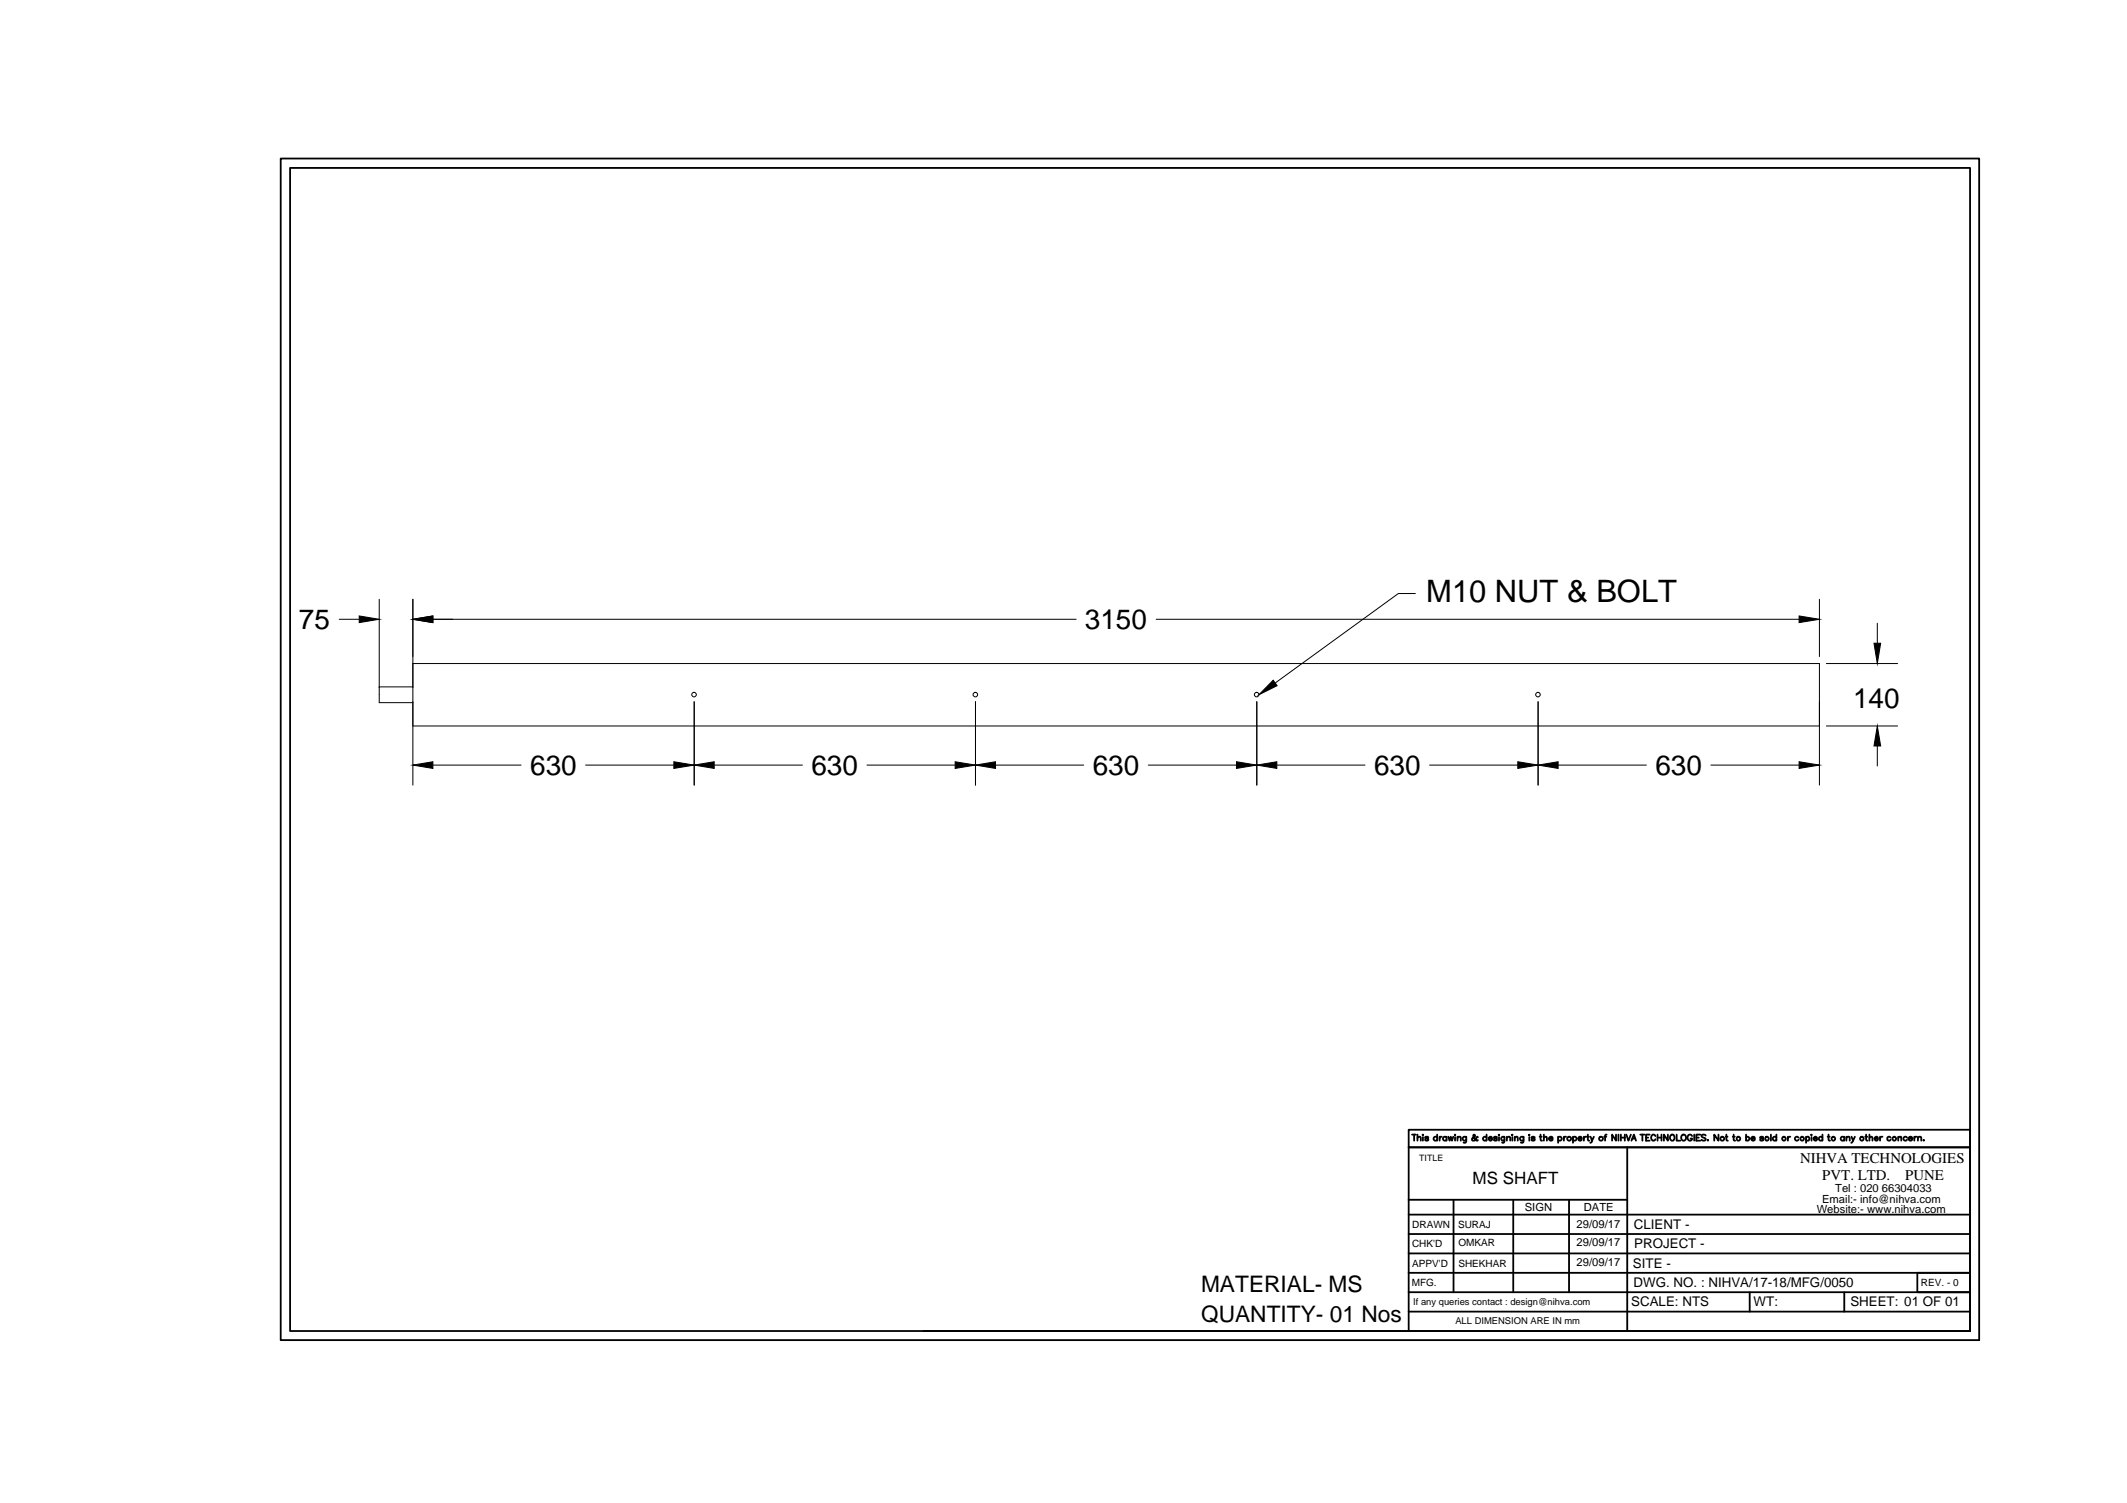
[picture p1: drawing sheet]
<svg xmlns="http://www.w3.org/2000/svg" width="297mm" height="210mm" viewBox="0 0 297 210" stroke-linecap="round" stroke-linejoin="round" font-family="sans-serif">
<!-- layer: 0 -->
<g fill="none" stroke="#000" stroke-width=".14">
<path d="M47.4 86.5h2.8M53 83.7v14.4h4.7M53 95.9h4.7M57.7 83.7v25.9M57.7 92.7h196.4v16.9M60.5 86.5h89.8M96.9 98v11.6M136.2 98v11.6M161.5 86.5h89.7M175.5 98v11.6M197.7 82.9h-2.4l-17.2 12.5M214.8 98v11.6"/>
<path d="M254.1 83.7v8M255.1 92.7h9.9M262.2 87v2.8M57.7 101.4h196.4M60.5 106.8h12.3M81.8 106.8h12.3M99.7 106.8h12.4M121.1 106.8h12.3M139 106.8h12.3M160.4 106.8h12.3M178.3 106.8h12.3M199.6 106.8h12.4"/>
<path d="M217.6 106.8h12.3M238.9 106.8h12.3M255.1 101.4h9.9M262.2 104.2v2.8"/>
<circle cx="96.9" cy="97" r=".32"/>
<circle cx="136.2" cy="97" r=".32"/>
<circle cx="175.5" cy="97" r=".32"/>
<circle cx="214.8" cy="97" r=".32"/>
</g>
<g fill="#000" stroke="#000" stroke-width=".14">
<path d="M50.2 86l2.8 .5-2.8 .5zM57.7 86.5l2.8-.5v1zM177.8 95l.6 .8-2.6 1.2zM251.2 86l2.9 .5-2.9 .5zM261.7 89.8h.9l-.4 2.9zM57.7 106.8l2.8-.4v.9zM94.1 106.4l2.8 .4-2.8 .5zM96.9 106.8l2.8-.4v.9zM133.4 106.4l2.8 .4-2.8 .5zM136.2 106.8l2.8-.4v.9zM172.7 106.4l2.8 .4-2.8 .5zM175.5 106.8l2.8-.4v.9z"/>
<path d="M212 106.4l2.8 .4-2.8 .5zM214.8 106.8l2.8-.4v.9zM251.2 106.4l2.9 .4-2.9 .5zM262.2 101.4l.4 2.8h-.9z"/>
</g>
<g fill="none" stroke="#000" stroke-width=".25">
<path d="M39.2 22.1h237.2v165.1h-237.2zM40.5 23.5h234.6v162.4h-234.6zM197.2 158.5h.5M197.5 158.5v.8M198 158.9l.2-.1h.2v.5M198 158.5v.8M198.7 158.5h.1M198.7 158.8v.5M199.5 158.9l-.2-.1-.3 .1 .1 .1h.3v.3h-.2l-.2-.1M200.7 158.9a.28 .28 0 0 0-.4-.1 .28 .28 0 0 0 0 .4 .28 .28 0 0 0 .4 0M200.7 158.5v.8M201 158.8v.5"/>
<path d="M201.3 158.8h-.2l-.1 .2M202 158.9a.28 .28 0 0 0-.4-.1 .28 .28 0 0 0 0 .4 .28 .28 0 0 0 .4 0M202 158.8v.5M202.3 158.8l.1 .5 .2-.5 .2 .5 .1-.5M203.2 158.5h.1M203.2 158.8v.5M203.5 158.9l.3-.1h.2v.5M203.5 158.8v.5M204.8 158.8l-.1 .7-.3 .1M204.8 158.9a.28 .28 0 0 0-.4-.1 .28 .28 0 0 0 0 .4 .28 .28 0 0 0 .4 0M206.4 158.8h-.1a.53 .53 0 0 1-.7 .4v-.2l.4-.3-.1-.2-.2 .1 .1 .2 .4 .5h.1l.1-.1M207.6 158.9a.28 .28 0 0 0-.4-.1 .28 .28 0 0 0 0 .4 .28 .28 0 0 0 .4 0"/>
<path d="M207.6 158.5v.8M207.9 159h.5a.23 .23 0 0 0-.3-.3 .23 .23 0 0 0-.2 .3l.2 .3 .3-.1M209 158.9l-.1-.1-.3 .1 .1 .1h.3v.3h-.2l-.2-.1M209.3 158.5h.1zM209.3 158.8v.5M210.1 158.8v.7l-.1 .1h-.2M210.1 158.9a.26 .26 0 0 0-.4-.1 .26 .26 0 0 0 0 .4 .26 .26 0 0 0 .4 0M210.4 158.9l.3-.1h.2v.5M210.4 158.8v.5M211.2 158.5h.1M211.2 158.8v.5M211.5 158.9l.4-.1 .1 .5"/>
<path d="M211.5 158.8v.5M212.8 158.8l-.1 .7-.3 .1M212.8 158.9a.28 .28 0 0 0-.4-.1 .28 .28 0 0 0 0 .4 .28 .28 0 0 0 .4 0M213.5 158.5h.1zM213.6 158.8v.5M214.3 158.9l-.1-.1-.3 .1 .1 .1h.3v.3h-.3l-.1-.1M215 158.8h.3M215.1 158.5v.6l.1 .2h.1M215.6 158.9l.3-.1 .1 .5M215.6 158.5v.8M216.3 159h.5a.27 .27 0 0 0-.3-.2 .27 .27 0 0 0-.2 .4 .27 .27 0 0 0 .4 .1l.1-.1M217.6 158.9a.28 .28 0 0 1 .4-.1 .28 .28 0 0 1 0 .4 .28 .28 0 0 1-.4 0"/>
<path d="M217.6 158.8v.8M218.4 158.8v.5M218.7 158.8h-.2l-.1 .2M219.7 158.9a.28 .28 0 0 1 .4-.1 .28 .28 0 0 1 0 .4 .28 .28 0 0 1-.4 0M219.7 158.8v.8M220.4 159h.5a.27 .27 0 0 0-.3-.2 .27 .27 0 0 0-.2 .2 .27 .27 0 0 0 .2 .3l.3-.1M221.2 158.8v.5M221.5 158.8h-.1l-.2 .2M221.6 158.8h.3M221.7 158.5v.6l.1 .2h.2M222.1 158.8l.2 .5 .3-.5M222.3 159.3v.2l-.2 .1"/>
<path d="M224 158.8h.3M224.4 158.5h-.2v.1v.7M225.7 158.5v.8l-.6-.8v.8M226 158.5v.8M226.4 158.5v.8M226.4 158.9h.5M226.9 158.5v.8M227.1 158.5l.3 .8 .4-.8M227.8 159.3l.4-.8 .3 .8M228 159h.3M229.1 158.5h.6M229.4 158.5v.8"/>
<path d="M229.9 158.9h.3M230.4 158.5h-.5v.8h.5M231.2 158.7a.3 .3 0 0 0-.4-.3 .3 .3 0 0 0-.2 .4v.2a.3 .3 0 0 0 .2 .3 .3 .3 0 0 0 .4-.2M231.5 158.9h.5M231.5 158.5v.8M232 158.5v.8M232.9 158.5v.8l-.5-.8v.8M233.3 158.6l.1-.1a.42 .42 0 0 1 .5 .3 .42 .42 0 0 1-.3 .5 .44 .44 0 0 1-.4-.3 .44 .44 0 0 1 .1-.4zM234.1 158.5v.8h.6M234.9 158.6l.1-.1a.39 .39 0 0 1 .5 .4 .39 .39 0 0 1-.6 .3l-.1-.2zM236.3 158.7a.33 .33 0 0 0-.4-.2 .33 .33 0 0 0-.2 .3v.2a.32 .32 0 0 0 .3 .3 .32 .32 0 0 0 .3-.3h-.2M236.6 158.5v.8"/>
<path d="M236.9 158.9h.3M237.4 158.5h-.5v.8h.5M238.2 158.6l-.2-.1-.4 .1 .1 .2 .5 .2v.2l-.2 .1-.4-.1M238.5 159.2v.1zM240 158.5v.8l-.6-.8v.8M241 158.8h.3M241.1 158.5v.6v.2h.2M242 158.8h.3M242.1 158.5v.6v.2h.2M243.8 158.9a.26 .26 0 0 1 .4-.1 .26 .26 0 0 1 0 .4 .26 .26 0 0 1-.4 0M243.8 158.5v.8M244.6 159h.5a.27 .27 0 0 0-.4-.2 .27 .27 0 0 0-.1 .4 .27 .27 0 0 0 .4 .1l.1-.1"/>
<path d="M246.3 158.9l-.2-.1-.3 .1 .1 .1h.3v.3h-.2l-.2-.1M247.3 158.5v.8M248.1 158.9a.28 .28 0 0 0-.4-.1 .28 .28 0 0 0 0 .4 .28 .28 0 0 0 .4 0M248.1 158.5v.8M249.7 158.8v.5M250 158.8h-.2l-.1 .2M251.2 158.9a.28 .28 0 0 0-.4-.1 .28 .28 0 0 0 0 .4 .28 .28 0 0 0 .4 0M252.2 158.9a.26 .26 0 0 1 .4-.1 .26 .26 0 0 1 0 .4 .26 .26 0 0 1-.4 0M252.2 158.8v.8M252.9 158.5h.1zM253 158.8v.5M253.3 159h.4a.23 .23 0 0 0-.2-.3 .23 .23 0 0 0-.2 .3l.2 .3 .2-.1"/>
<path d="M254.5 158.9a.28 .28 0 0 0-.4-.1 .28 .28 0 0 0 0 .4 .28 .28 0 0 0 .4 0M254.5 158.5v.8M255.2 158.8h.3M255.4 158.5v.6v.2h.2M257.6 158.9a.28 .28 0 0 0-.5-.1 .28 .28 0 0 0 0 .4 .28 .28 0 0 0 .5 0M257.6 158.8v.5M257.9 158.9l.2-.1h.2v.5M257.9 158.8v.5M258.6 158.8l.2 .5 .2-.5M258.8 159.3l-.3 .3M260.5 158.8h.3M260.6 158.5v.6v.2h.2"/>
<path d="M261.1 158.9l.1-.1h.3v.5M261.1 158.5v.8M261.8 159h.5a.23 .23 0 0 0-.3-.3 .23 .23 0 0 0-.2 .3l.2 .3 .3-.1M262.6 158.8v.5M262.9 158.8h-.2l-.1 .2M264 158.9a.26 .26 0 0 0-.3-.1 .26 .26 0 0 0 0 .4 .26 .26 0 0 0 .3 0M265.1 158.9l.2-.1h.2v.5M265.1 158.8v.5M266.3 158.9a.28 .28 0 0 0-.4-.1 .28 .28 0 0 0 0 .4 .28 .28 0 0 0 .4 0M266.5 159h.5a.27 .27 0 0 0-.3-.2 .27 .27 0 0 0-.2 .4 .27 .27 0 0 0 .5 .1v-.1M267.3 158.8v.5M267.6 158.8h-.2l-.1 .2"/>
<path d="M267.8 158.9l.3-.1h.2v.5M267.8 158.8v.5M268.6 159.3h.1zM196.7 177.8h78.4M196.7 175h78.4M196.7 172.3h78.4M196.7 169.6h78.4M196.7 167.6h30.5M203 167.6v12.9M211.3 167.6v12.9M219.1 167.6v12.9M227.2 160.2v25.7"/>
<path d="M267.8 177.8h7.3v2.7h-7.3zM129 185.9h146.1M196.7 185.9v-25.7h78.4h-78.4v-2.4h78.4v28.1M196.7 180.5h78.4M196.7 183.2h78.4M244.3 180.5v2.7M257.6 180.5v2.7"/>
<circle cx="219.1" cy="159" r=".28"/>
<circle cx="223.6" cy="159" r=".28"/>
<circle cx="240.5" cy="159" r=".28"/>
<circle cx="242.8" cy="159" r=".27"/>
<circle cx="246.8" cy="159" r=".27"/>
<circle cx="249.1" cy="159" r=".27"/>
<circle cx="251.7" cy="159" r=".27"/>
<circle cx="256" cy="159" r=".27"/>
<circle cx="260" cy="159" r=".27"/>
<circle cx="264.5" cy="159" r=".27"/>
</g>
<text font-size="4.3" x="199.2" y="84.1">M10 NUT &amp; BOLT</text>
<g font-size="3.9">
<text x="41.7" y="87.9">75</text>
<text x="151.5" y="87.9">3150</text>
<text x="258.8" y="98.8">140</text>
<text x="74" y="108.2">630</text>
<text x="113.3" y="108.2">630</text>
<text x="152.6" y="108.2">630</text>
<text x="191.9" y="108.2">630</text>
<text x="231.2" y="108.2">630</text>
</g>
<g font-size="3.2">
<text x="167.7" y="180.4">MATERIAL- MS</text>
<text x="167.7" y="184.6">QUANTITY- 01 Nos</text>
</g>
<text font-size="2.4" x="205.7" y="165.4">MS SHAFT</text>
<g font-size="2.1">
<text x="251.4" y="162.4">NIHVA TECHNOLOGIES</text>
<text x="254.5" y="164.8">PVT. LTD.</text>
<text x="266.1" y="164.8">PUNE</text>
</g>
<g font-size="1.9">
<text x="228.2" y="171.7">CLIENT -</text>
<text x="228" y="177">SITE -</text>
<text x="228.1" y="179.7">DWG. NO. : NIHVA/17-18/MFG/0050</text>
<text x="228.2" y="174.3">PROJECT -</text>
<text x="227.8" y="182.5">SCALE: NTS</text>
<text x="244.9" y="182.5">WT:</text>
<text x="258.4" y="182.5">SHEET: 01 OF 01</text>
</g>
<g font-size="1.6">
<text x="254.5" y="167.9">Email:- info@nihva.com</text>
<text x="256.3" y="166.4">Tel : 020 66304033</text>
<text x="212.9" y="169.1">SIGN</text>
<text x="220.2" y="171.5">29/09/17</text>
<text x="221.2" y="169.1">DATE</text>
<text x="253.7" y="169.5">Website:- www.nihva.com</text>
<text x="220.2" y="174.1">29/09/17</text>
<text x="220.2" y="176.9">29/09/17</text>
</g>
<g font-size="1.4">
<text x="197.2" y="171.5">DRAWN</text>
<text x="203.6" y="171.5">SURAJ</text>
<text x="197.1" y="179.5">MFG.</text>
<text x="197.2" y="174.1">CHK'D</text>
<text x="197.2" y="177">APPV'D</text>
<text x="203.7" y="174.1">OMKAR</text>
<text x="203.7" y="176.9">SHEKHAR</text>
<text x="268.3" y="179.6">REV. - 0</text>
</g>
<g font-size="1.3">
<text x="197.4" y="182.2">If any queries contact : design@nihva.com</text>
<text x="203.2" y="185">ALL DIMENSION ARE IN mm</text>
</g>
<text font-size="1.2" x="198.2" y="162.1">TITLE</text>
</svg>
